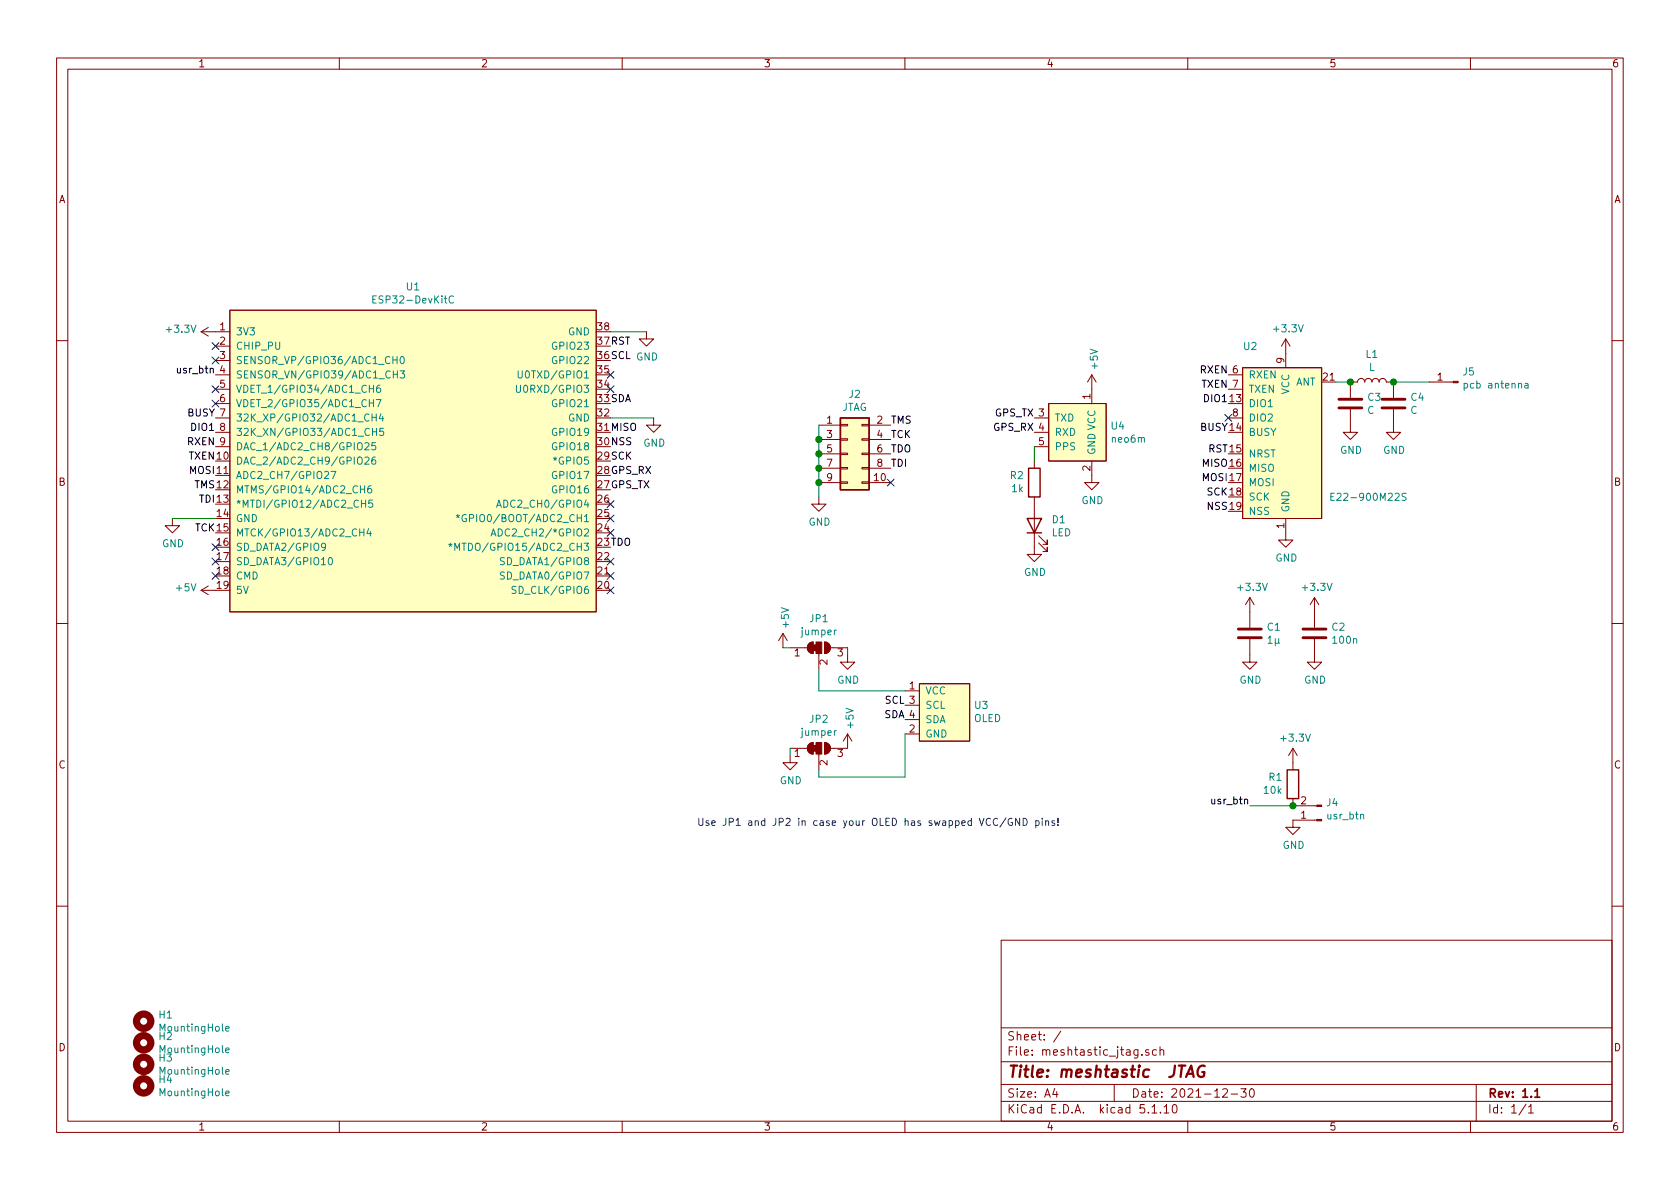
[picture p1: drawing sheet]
EESchema Schematic File Version 4
EELAYER 30 0
EELAYER END
$Descr A4 11693 8268
encoding utf-8
Sheet 1 1
Title "meshtastic  JTAG"
Date "2021-12-30"
Rev "1.1"
Comp ""
Comment1 ""
Comment2 ""
Comment3 ""
Comment4 ""
$EndDescr
$Comp
L power:GND #PWR05
U 1 1
P 4550 2900
F 0 "#PWR05" H 4550 2650 50  0001 C CNN
F 1 "GND" H 4555 2727 50  0000 C CNN
F 2 "" H 4550 2900 50  0001 C CNN
F 3 "" H 4550 2900 50  0001 C CNN
	1    4550 2900
	1    0    0    -1  
$EndComp
Wire Wire Line
	5700 3350 5700 3450
Text Label 6200 2950 0    50   ~ 0
TMS
Text Label 1500 3400 2    50   ~ 0
TMS
Text Label 6200 3050 0    50   ~ 0
TCK
Text Label 1500 3700 2    50   ~ 0
TCK
Text Label 6200 3150 0    50   ~ 0
TDO
Text Label 4250 3800 0    50   ~ 0
TDO
Text Label 6200 3250 0    50   ~ 0
TDI
Text Label 1500 3500 2    50   ~ 0
TDI
NoConn ~ 6200 3350
$Comp
L Espressif:ESP32-DevKitC U1
U 1 1
P 2800 3150
F 0 "U1" H 2875 4315 50  0000 C CNN
F 1 "ESP32-DevKitC" H 2875 4224 50  0000 C CNN
F 2 "Espressif:ESP32-DevKitC" H 2800 1900 50  0001 C CNN
F 3 "https://docs.espressif.com/projects/esp-idf/zh_CN/latest/esp32/hw-reference/esp32/get-started-devkitc.html" H 2950 1900 50  0001 C CNN
	1    2800 3150
	1    0    0    -1  
$EndComp
$Comp
L power:+5V #PWR03
U 1 1
P 5450 4500
F 0 "#PWR03" H 5450 4350 50  0001 C CNN
F 1 "+5V" V 5465 4628 50  0000 L CNN
F 2 "" H 5450 4500 50  0001 C CNN
F 3 "" H 5450 4500 50  0001 C CNN
	1    5450 4500
	1    0    0    -1  
$EndComp
Text Label 6300 4900 2    50   ~ 0
SCL
Text Label 6300 5000 2    50   ~ 0
SDA
Text Label 4250 2800 0    50   ~ 0
SDA
Text Label 4250 2500 0    50   ~ 0
SCL
Text Label 8550 2600 2    50   ~ 0
RXEN
Text Label 8550 2700 2    50   ~ 0
TXEN
Text Label 8550 2800 2    50   ~ 0
DIO1
NoConn ~ 8550 2900
Text Label 8550 3000 2    50   ~ 0
BUSY
Text Label 8550 3150 2    50   ~ 0
RST
Text Label 8550 3250 2    50   ~ 0
MISO
Text Label 8550 3350 2    50   ~ 0
MOSI
Text Label 8550 3450 2    50   ~ 0
SCK
Text Label 8550 3550 2    50   ~ 0
NSS
Text Label 4250 3100 0    50   ~ 0
NSS
Text Label 4250 3200 0    50   ~ 0
SCK
Text Label 1500 3300 2    50   ~ 0
MOSI
Text Label 4250 3000 0    50   ~ 0
MISO
Text Label 4250 2400 0    50   ~ 0
RST
Text Label 1500 2900 2    50   ~ 0
BUSY
Text Label 1500 3000 2    50   ~ 0
DIO1
Text Label 1500 3200 2    50   ~ 0
TXEN
Text Label 1500 3100 2    50   ~ 0
RXEN
$Comp
L power:+5V #PWR02
U 1 1
P 1500 4100
F 0 "#PWR02" H 1500 3950 50  0001 C CNN
F 1 "+5V" V 1515 4228 50  0000 L CNN
F 2 "" H 1500 4100 50  0001 C CNN
F 3 "" H 1500 4100 50  0001 C CNN
	1    1500 4100
	0    -1   -1   0   
$EndComp
$Comp
L power:GND #PWR013
U 1 1
P 8950 3700
F 0 "#PWR013" H 8950 3450 50  0001 C CNN
F 1 "GND" H 8955 3527 50  0000 C CNN
F 2 "" H 8950 3700 50  0001 C CNN
F 3 "" H 8950 3700 50  0001 C CNN
	1    8950 3700
	1    0    0    -1  
$EndComp
$Comp
L power:+5V #PWR06
U 1 1
P 7600 2700
F 0 "#PWR06" H 7600 2550 50  0001 C CNN
F 1 "+5V" V 7615 2828 50  0000 L CNN
F 2 "" H 7600 2700 50  0001 C CNN
F 3 "" H 7600 2700 50  0001 C CNN
	1    7600 2700
	1    0    0    -1  
$EndComp
$Comp
L power:GND #PWR07
U 1 1
P 7600 3300
F 0 "#PWR07" H 7600 3050 50  0001 C CNN
F 1 "GND" H 7605 3127 50  0000 C CNN
F 2 "" H 7600 3300 50  0001 C CNN
F 3 "" H 7600 3300 50  0001 C CNN
	1    7600 3300
	1    0    0    -1  
$EndComp
Text Label 7200 2900 2    50   ~ 0
GPS_TX
Text Label 7200 3000 2    50   ~ 0
GPS_RX
Text Label 4250 3300 0    50   ~ 0
GPS_RX
Text Label 4250 3400 0    50   ~ 0
GPS_TX
$Comp
L Connector:Conn_01x02_Male J4
U 1 1
P 9200 5700
F 0 "J4" H 9172 5582 50  0000 R CNN
F 1 "usr_btn" H 9172 5673 50  0000 R CNN
F 2 "Connector_PinHeader_2.54mm:PinHeader_1x02_P2.54mm_Vertical" H 9200 5700 50  0001 C CNN
F 3 "~" H 9200 5700 50  0001 C CNN
	1    9200 5700
	-1   0    0    1   
$EndComp
$Comp
L Device:R R1
U 1 1
P 9000 5450
F 0 "R1" H 8930 5404 50  0000 R CNN
F 1 "10k" H 8930 5495 50  0000 R CNN
F 2 "Resistor_SMD:R_0805_2012Metric" V 8930 5450 50  0001 C CNN
F 3 "~" H 9000 5450 50  0001 C CNN
	1    9000 5450
	1    0    0    1   
$EndComp
$Comp
L power:+3.3V #PWR01
U 1 1
P 1500 2300
F 0 "#PWR01" H 1500 2150 50  0001 C CNN
F 1 "+3.3V" V 1515 2428 50  0000 L CNN
F 2 "" H 1500 2300 50  0001 C CNN
F 3 "" H 1500 2300 50  0001 C CNN
	1    1500 2300
	0    -1   -1   0   
$EndComp
$Comp
L power:+3.3V #PWR08
U 1 1
P 9000 5300
F 0 "#PWR08" H 9000 5150 50  0001 C CNN
F 1 "+3.3V" H 9015 5473 50  0000 C CNN
F 2 "" H 9000 5300 50  0001 C CNN
F 3 "" H 9000 5300 50  0001 C CNN
	1    9000 5300
	1    0    0    -1  
$EndComp
$Comp
L power:GND #PWR09
U 1 1
P 9000 5700
F 0 "#PWR09" H 9000 5450 50  0001 C CNN
F 1 "GND" H 9005 5527 50  0000 C CNN
F 2 "" H 9000 5700 50  0001 C CNN
F 3 "" H 9000 5700 50  0001 C CNN
	1    9000 5700
	1    0    0    -1  
$EndComp
$Comp
L Device:C C2
U 1 1
P 9150 4400
F 0 "C2" H 9265 4446 50  0000 L CNN
F 1 "100n" H 9265 4355 50  0000 L CNN
F 2 "Capacitor_SMD:C_0603_1608Metric" H 9188 4250 50  0001 C CNN
F 3 "~" H 9150 4400 50  0001 C CNN
	1    9150 4400
	1    0    0    -1  
$EndComp
$Comp
L Device:C C1
U 1 1
P 8700 4400
F 0 "C1" H 8815 4446 50  0000 L CNN
F 1 "1µ" H 8815 4355 50  0000 L CNN
F 2 "Capacitor_SMD:C_0603_1608Metric" H 8738 4250 50  0001 C CNN
F 3 "~" H 8700 4400 50  0001 C CNN
	1    8700 4400
	1    0    0    -1  
$EndComp
$Comp
L power:GND #PWR011
U 1 1
P 8700 4550
F 0 "#PWR011" H 8700 4300 50  0001 C CNN
F 1 "GND" H 8705 4377 50  0000 C CNN
F 2 "" H 8700 4550 50  0001 C CNN
F 3 "" H 8700 4550 50  0001 C CNN
	1    8700 4550
	1    0    0    -1  
$EndComp
$Comp
L power:GND #PWR015
U 1 1
P 9150 4550
F 0 "#PWR015" H 9150 4300 50  0001 C CNN
F 1 "GND" H 9155 4377 50  0000 C CNN
F 2 "" H 9150 4550 50  0001 C CNN
F 3 "" H 9150 4550 50  0001 C CNN
	1    9150 4550
	1    0    0    -1  
$EndComp
Text Label 8700 5600 2    50   ~ 0
usr_btn
Wire Wire Line
	8700 5600 9000 5600
Connection ~ 9000 5600
Text Label 1500 2600 2    50   ~ 0
usr_btn
NoConn ~ 4250 4100
NoConn ~ 4250 4000
NoConn ~ 4250 3900
NoConn ~ 1500 3800
NoConn ~ 1500 3900
NoConn ~ 4250 3700
NoConn ~ 4250 3600
NoConn ~ 4250 3500
NoConn ~ 4250 2700
NoConn ~ 4250 2600
$Comp
L power:GND #PWR017
U 1 1
P 4500 2300
F 0 "#PWR017" H 4500 2050 50  0001 C CNN
F 1 "GND" H 4505 2127 50  0000 C CNN
F 2 "" H 4500 2300 50  0001 C CNN
F 3 "" H 4500 2300 50  0001 C CNN
	1    4500 2300
	1    0    0    -1  
$EndComp
Wire Wire Line
	4250 2300 4500 2300
Wire Wire Line
	4250 2900 4550 2900
NoConn ~ 1500 4000
$Comp
L power:GND #PWR016
U 1 1
P 1200 3600
F 0 "#PWR016" H 1200 3350 50  0001 C CNN
F 1 "GND" H 1205 3427 50  0000 C CNN
F 2 "" H 1200 3600 50  0001 C CNN
F 3 "" H 1200 3600 50  0001 C CNN
	1    1200 3600
	1    0    0    -1  
$EndComp
Wire Wire Line
	1200 3600 1500 3600
NoConn ~ 1500 2400
NoConn ~ 1500 2500
NoConn ~ 1500 2700
NoConn ~ 1500 2800
$Comp
L Device:C C3
U 1 1
P 9400 2800
F 0 "C3" H 9515 2846 50  0000 L CNN
F 1 "C" H 9515 2755 50  0000 L CNN
F 2 "Capacitor_SMD:C_0402_1005Metric" H 9438 2650 50  0001 C CNN
F 3 "~" H 9400 2800 50  0001 C CNN
	1    9400 2800
	1    0    0    -1  
$EndComp
$Comp
L Device:L L1
U 1 1
P 9550 2650
F 0 "L1" V 9740 2650 50  0000 C CNN
F 1 "L" V 9649 2650 50  0000 C CNN
F 2 "Capacitor_SMD:C_0402_1005Metric" H 9550 2650 50  0001 C CNN
F 3 "~" H 9550 2650 50  0001 C CNN
	1    9550 2650
	0    -1   -1   0   
$EndComp
$Comp
L Device:C C4
U 1 1
P 9700 2800
F 0 "C4" H 9815 2846 50  0000 L CNN
F 1 "C" H 9815 2755 50  0000 L CNN
F 2 "Capacitor_SMD:C_0402_1005Metric" H 9738 2650 50  0001 C CNN
F 3 "~" H 9700 2800 50  0001 C CNN
	1    9700 2800
	1    0    0    -1  
$EndComp
Wire Wire Line
	9300 2650 9400 2650
Connection ~ 9400 2650
$Comp
L power:GND #PWR019
U 1 1
P 9400 2950
F 0 "#PWR019" H 9400 2700 50  0001 C CNN
F 1 "GND" H 9405 2777 50  0000 C CNN
F 2 "" H 9400 2950 50  0001 C CNN
F 3 "" H 9400 2950 50  0001 C CNN
	1    9400 2950
	1    0    0    -1  
$EndComp
$Comp
L power:GND #PWR020
U 1 1
P 9700 2950
F 0 "#PWR020" H 9700 2700 50  0001 C CNN
F 1 "GND" H 9705 2777 50  0000 C CNN
F 2 "" H 9700 2950 50  0001 C CNN
F 3 "" H 9700 2950 50  0001 C CNN
	1    9700 2950
	1    0    0    -1  
$EndComp
$Comp
L Connector:Conn_01x01_Male J5
U 1 1
P 10150 2650
F 0 "J5" H 10122 2582 50  0000 R CNN
F 1 "pcb antenna" H 10122 2673 50  0000 R CNN
F 2 "meshtastic_antenna:TI_DN024" H 10150 2650 50  0001 C CNN
F 3 "~" H 10150 2650 50  0001 C CNN
	1    10150 2650
	-1   0    0    1   
$EndComp
Wire Wire Line
	9700 2650 9950 2650
Connection ~ 9700 2650
Wire Wire Line
	5700 3150 5700 3250
Connection ~ 5700 3150
Wire Wire Line
	5700 3050 5700 3150
Connection ~ 5700 3050
Wire Wire Line
	5700 2950 5700 3050
Connection ~ 5700 3350
Connection ~ 5700 3250
Wire Wire Line
	5700 3250 5700 3350
$Comp
L power:GND #PWR0101
U 1 1
P 5700 3450
F 0 "#PWR0101" H 5700 3200 50  0001 C CNN
F 1 "GND" H 5705 3277 50  0000 C CNN
F 2 "" H 5700 3450 50  0001 C CNN
F 3 "" H 5700 3450 50  0001 C CNN
	1    5700 3450
	1    0    0    -1  
$EndComp
$Comp
L Mechanical:MountingHole H1
U 1 1
P 1000 7100
F 0 "H1" H 1100 7146 50  0000 L CNN
F 1 "MountingHole" H 1100 7055 50  0000 L CNN
F 2 "MountingHole:MountingHole_3.2mm_M3_DIN965" H 1000 7100 50  0001 C CNN
F 3 "~" H 1000 7100 50  0001 C CNN
	1    1000 7100
	1    0    0    -1  
$EndComp
$Comp
L Mechanical:MountingHole H2
U 1 1
P 1000 7250
F 0 "H2" H 1100 7296 50  0000 L CNN
F 1 "MountingHole" H 1100 7205 50  0000 L CNN
F 2 "MountingHole:MountingHole_3.2mm_M3_DIN965" H 1000 7250 50  0001 C CNN
F 3 "~" H 1000 7250 50  0001 C CNN
	1    1000 7250
	1    0    0    -1  
$EndComp
$Comp
L Mechanical:MountingHole H3
U 1 1
P 1000 7400
F 0 "H3" H 1100 7446 50  0000 L CNN
F 1 "MountingHole" H 1100 7355 50  0000 L CNN
F 2 "MountingHole:MountingHole_3.2mm_M3_DIN965" H 1000 7400 50  0001 C CNN
F 3 "~" H 1000 7400 50  0001 C CNN
	1    1000 7400
	1    0    0    -1  
$EndComp
$Comp
L Mechanical:MountingHole H4
U 1 1
P 1000 7550
F 0 "H4" H 1100 7596 50  0000 L CNN
F 1 "MountingHole" H 1100 7505 50  0000 L CNN
F 2 "MountingHole:MountingHole_3.2mm_M3_DIN965" H 1000 7550 50  0001 C CNN
F 3 "~" H 1000 7550 50  0001 C CNN
	1    1000 7550
	1    0    0    -1  
$EndComp
$Comp
L Connector_Generic:Conn_02x05_Odd_Even J2
U 1 1
P 5900 3150
F 0 "J2" H 5950 3567 50  0000 C CNN
F 1 "JTAG" H 5950 3476 50  0000 C CNN
F 2 "Connector_PinHeader_2.54mm:PinHeader_2x05_P2.54mm_Vertical" H 5900 3150 50  0001 C CNN
F 3 "~" H 5900 3150 50  0001 C CNN
	1    5900 3150
	1    0    0    -1  
$EndComp
$Comp
L custom_parts:OLED U3
U 1 1
P 6400 4950
F 0 "U3" H 6778 5001 50  0000 L CNN
F 1 "OLED" H 6778 4910 50  0000 L CNN
F 2 "customparts:oled" H 6300 5000 50  0001 C CNN
F 3 "" H 6300 5000 50  0001 C CNN
	1    6400 4950
	1    0    0    -1  
$EndComp
$Comp
L custom_parts:E22-900M22S U2
U 1 1
P 8950 3050
F 0 "U2" H 8650 3700 50  0000 L CNN
F 1 "E22-900M22S" H 9250 2650 50  0000 L CNN
F 2 "customparts:e22-900m22s" H 8950 4250 50  0001 C CNN
F 3 "" H 8950 4250 50  0001 C CNN
	1    8950 3050
	1    0    0    -1  
$EndComp
$Comp
L power:+3.3V #PWR0102
U 1 1
P 8950 2450
F 0 "#PWR0102" H 8950 2300 50  0001 C CNN
F 1 "+3.3V" H 8965 2623 50  0000 C CNN
F 2 "" H 8950 2450 50  0001 C CNN
F 3 "" H 8950 2450 50  0001 C CNN
	1    8950 2450
	1    0    0    -1  
$EndComp
$Comp
L power:+3.3V #PWR0103
U 1 1
P 8700 4250
F 0 "#PWR0103" H 8700 4100 50  0001 C CNN
F 1 "+3.3V" H 8715 4423 50  0000 C CNN
F 2 "" H 8700 4250 50  0001 C CNN
F 3 "" H 8700 4250 50  0001 C CNN
	1    8700 4250
	1    0    0    -1  
$EndComp
$Comp
L power:+3.3V #PWR0104
U 1 1
P 9150 4250
F 0 "#PWR0104" H 9150 4100 50  0001 C CNN
F 1 "+3.3V" H 9165 4423 50  0000 C CNN
F 2 "" H 9150 4250 50  0001 C CNN
F 3 "" H 9150 4250 50  0001 C CNN
	1    9150 4250
	1    0    0    -1  
$EndComp
$Comp
L custom_parts:neo6m U4
U 1 1
P 7500 3000
F 0 "U4" H 7728 3046 50  0000 L CNN
F 1 "neo6m" H 7728 2955 50  0000 L CNN
F 2 "customparts:neo6m" H 7500 3000 50  0001 C CNN
F 3 "" H 7500 3000 50  0001 C CNN
	1    7500 3000
	1    0    0    -1  
$EndComp
$Comp
L Device:LED D1
U 1 1
P 7200 3650
F 0 "D1" V 7239 3532 50  0000 R CNN
F 1 "LED" V 7148 3532 50  0000 R CNN
F 2 "LED_SMD:LED_0805_2012Metric" H 7200 3650 50  0001 C CNN
F 3 "~" H 7200 3650 50  0001 C CNN
	1    7200 3650
	0    -1   -1   0   
$EndComp
$Comp
L Device:R R2
U 1 1
P 7200 3350
F 0 "R2" H 7130 3304 50  0000 R CNN
F 1 "1k" H 7130 3395 50  0000 R CNN
F 2 "Resistor_SMD:R_0805_2012Metric" V 7130 3350 50  0001 C CNN
F 3 "~" H 7200 3350 50  0001 C CNN
	1    7200 3350
	1    0    0    1   
$EndComp
$Comp
L power:GND #PWR010
U 1 1
P 7200 3800
F 0 "#PWR010" H 7200 3550 50  0001 C CNN
F 1 "GND" H 7205 3627 50  0000 C CNN
F 2 "" H 7200 3800 50  0001 C CNN
F 3 "" H 7200 3800 50  0001 C CNN
	1    7200 3800
	1    0    0    -1  
$EndComp
Wire Wire Line
	7200 3200 7200 3100
$Comp
L Jumper:SolderJumper_3_Bridged12 JP1
U 1 1
P 5700 4500
F 0 "JP1" H 5700 4705 50  0000 C CNN
F 1 "jumper" H 5700 4614 50  0000 C CNN
F 2 "Jumper:SolderJumper-3_P1.3mm_Bridged12_Pad1.0x1.5mm_NumberLabels" H 5700 4500 50  0001 C CNN
F 3 "~" H 5700 4500 50  0001 C CNN
	1    5700 4500
	1    0    0    -1  
$EndComp
Wire Wire Line
	5450 4500 5500 4500
Wire Wire Line
	6300 4800 5700 4800
$Comp
L Jumper:SolderJumper_3_Bridged12 JP2
U 1 1
P 5700 5200
F 0 "JP2" H 5700 5405 50  0000 C CNN
F 1 "jumper" H 5700 5314 50  0000 C CNN
F 2 "Jumper:SolderJumper-3_P1.3mm_Bridged12_Pad1.0x1.5mm_NumberLabels" H 5700 5200 50  0001 C CNN
F 3 "~" H 5700 5200 50  0001 C CNN
	1    5700 5200
	1    0    0    -1  
$EndComp
$Comp
L power:GND #PWR04
U 1 1
P 5500 5250
F 0 "#PWR04" H 5500 5000 50  0001 C CNN
F 1 "GND" H 5505 5077 50  0000 C CNN
F 2 "" H 5500 5250 50  0001 C CNN
F 3 "" H 5500 5250 50  0001 C CNN
	1    5500 5250
	1    0    0    -1  
$EndComp
Wire Wire Line
	5500 5200 5500 5250
$Comp
L power:+5V #PWR014
U 1 1
P 5900 5200
F 0 "#PWR014" H 5900 5050 50  0001 C CNN
F 1 "+5V" V 5915 5328 50  0000 L CNN
F 2 "" H 5900 5200 50  0001 C CNN
F 3 "" H 5900 5200 50  0001 C CNN
	1    5900 5200
	1    0    0    -1  
$EndComp
Wire Wire Line
	5700 5350 5700 5400
Wire Wire Line
	5700 5400 6300 5400
Wire Wire Line
	6300 5400 6300 5100
Wire Wire Line
	5700 4650 5700 4800
$Comp
L power:GND #PWR012
U 1 1
P 5900 4550
F 0 "#PWR012" H 5900 4300 50  0001 C CNN
F 1 "GND" H 5905 4377 50  0000 C CNN
F 2 "" H 5900 4550 50  0001 C CNN
F 3 "" H 5900 4550 50  0001 C CNN
	1    5900 4550
	1    0    0    -1  
$EndComp
Wire Wire Line
	5900 4550 5900 4500
Text Notes 4850 5750 0    50   ~ 0
Use JP1 and JP2 in case your OLED has swapped VCC/GND pins!
$EndSCHEMATC
